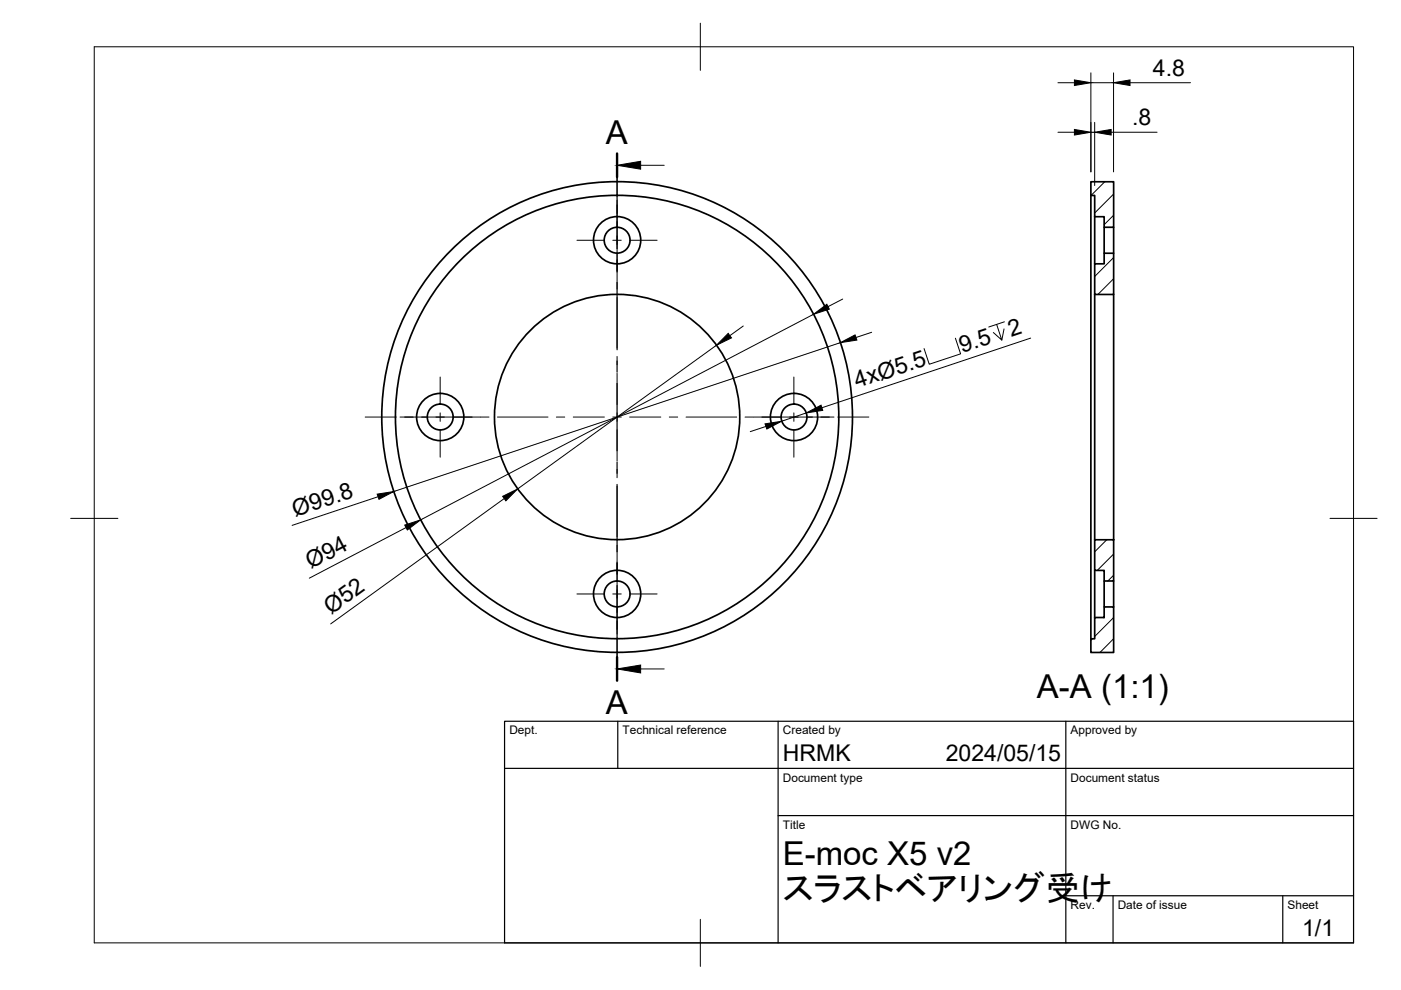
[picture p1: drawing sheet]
<svg xmlns="http://www.w3.org/2000/svg" width="297mm" height="210mm" viewBox="0 0 297 210" stroke-linecap="round" stroke-linejoin="round" font-family="sans-serif">
<!-- layer: Visible -->
<g fill="none" stroke="#000" stroke-width=".36">
<path d="M231.3 38.5h4.8v9.7h-2v-2.3h-2v-4.5h-.8zM231.3 41.4v94M232.1 45.9v10M234.1 53.7h2v8.7h-4v-6.5h2zM234.1 48.2v5.5M236.1 48.2v5.5M232.1 62.4v52M236.1 62.4v52M232.1 114.4h4v8.8h-2v-2.3h-2zM232.1 120.9v10M234.1 128.7h2v9.6h-4.8v-2.9h.8v-4.5h2zM234.1 123.2v5.5"/>
<path d="M236.1 123.2v5.5"/>
<circle cx="130.8" cy="50.9" r="2.74"/>
<circle cx="130.8" cy="50.9" r="5"/>
<circle cx="93.3" cy="88.4" r="2.74"/>
<circle cx="93.3" cy="88.4" r="5"/>
<circle cx="130.8" cy="88.4" r="47"/>
<circle cx="130.8" cy="88.4" r="26"/>
<circle cx="130.8" cy="88.4" r="49.9"/>
<circle cx="168.3" cy="88.4" r="2.74"/>
<circle cx="168.3" cy="88.4" r="5"/>
<circle cx="130.8" cy="125.9" r="2.74"/>
<circle cx="130.8" cy="125.9" r="5"/>
</g>
<!-- layer: BORDER -->
<path d="M20 9.9h267v190h-267zM148.5 4.9v10M15 109.9h10M282 109.9h10M148.5 194.9v10" fill="none" stroke="#000" stroke-width=".21"/>
<!-- layer: TITLEBLOCK -->
<path d="M107 152.9h180v47h-180zM131 152.9v10M165 152.9v47M226 152.9v47M107 162.9h180M165 172.9h122M226 189.9h61M236 189.9v10M272 189.9v10" fill="none" stroke="#000" stroke-width=".25"/>
<!-- layer: FD_Dimensions -->
<g fill="none" stroke="#000" stroke-width=".21">
<path d="M224.3 17.5h3.5M231.3 15.4v21M231.3 17.5h4.8M236.1 15.4v21M239.6 17.5h12.8M224.3 28h3.5M231.3 28h.8M232.1 25.9v13.4M235.6 28h9.7M151.9 73.2l-42.2 30.5M157.6 69.1l-2.9 2.1M172.5 66.6l-83.3 43.6"/>
<path d="M178.2 72.7l-94.7 31.5M178.7 63.4l-3.1 1.6M184.8 70.5l-3.3 1.1M202.6 71.7l1.1 3.3-6.7 2.2-1.1-3.3M211.3 68.8l1.1 3.3-1.8-1.6M212.9 69.7l-.5 2.4M213 68.2l-3.4 1.1M218.5 71.7l-44.3 14.8M162.4 90.4l-3.3 1.1M170.9 87.6l-5.2 1.7M80.2 105.3l-18.3 6.1M86.1 111.9l-20.5 10.7"/>
<path d="M106.9 105.7l-36.8 26.6"/>
</g>
<path d="M227.8 16.9l3.5 .6-3.5 .6zM236.1 17.5l3.5-.6v1.2zM227.8 27.4l3.5 .6-3.5 .6zM232.1 28l3.5-.6v1.2zM154.4 70.7l.7 .9-3.2 1.6zM172.5 66.6l2.8-2.1 .5 1zM178.2 72.7l3.1-1.7 .4 1.1zM162.2 89.9l3.5-.6-3.1 1.7zM170.9 87.6l3.2-1.7 .3 1.1zM80 104.8l3.5-.6-3.2 1.7zM85.8 111.3l3.4-1.1-2.8 2.2zM106.6 105.2l3.1-1.5-2.4 2.5z" fill="#000" stroke="#000" stroke-width=".21"/>
<!-- layer: Smart Centers -->
<g fill="none" stroke="#000" stroke-width=".21">
<path d="M130.8 35v6.6M122.3 50.9h5.8M129.9 50.9h1.8M130.8 42.4v17M130.8 59.5v1.8M133.5 50.9h5.8M93.3 79.9v5.9M130.8 63.1v10.7M130.8 75.6v1.8M130.8 79.2v6.6M168.3 79.9v5.9M77.4 88.4h6.6"/>
<path d="M84.8 88.4h17M93.3 87.5v1.8M93.3 91.1v5.8M101.9 88.4h1.8M105.5 88.4h10.7M118 88.4h1.7M121.5 88.4h6.6M129.9 88.4h1.8M130.8 87.5v1.8M130.8 91.1v6.6M130.8 99.5v1.8M133.5 88.4h6.6"/>
<path d="M141.9 88.4h1.8M145.5 88.4h10.7M158 88.4h1.7M159.8 88.4h17M168.3 87.5v1.8M168.3 91.1v5.8M177.6 88.4h6.6M130.8 103.1v10.7M130.8 115.6v1.8M130.8 117.4v17M122.3 125.9h5.8M129.9 125.9h1.8"/>
<path d="M130.8 135.2v6.6M133.5 125.9h5.8"/>
</g>
<!-- layer: Hatching -->
<path d="M234.2 38.5l-2.9 2.9M236.1 41.2l-4 4M236.1 45.6l-2 2M236.1 54.6l-4 4M236.1 59.1l-3.3 3.3M234.7 114.4l-2.6 2.6M236.1 117.5l-3.5 3.4M231.6 135.4l-.3 .4M236.1 122l-1.2 1.2M236.1 131l-4 4M236.1 135.4l-2.9 2.9" fill="none" stroke="#000" stroke-width=".21"/>
<!-- layer: Section Lines -->
<path d="M130.8 32.5v5M130.8 139.3v5" fill="none" stroke="#000" stroke-width=".51"/>
<path d="M130.8 37.5v15.2M130.8 55.1v2.4M130.8 59.9v14.3M130.8 76.5v2.4M130.8 81.3v14.3M130.8 98v2.3M130.8 102.7v14.3M130.8 119.4v2.4M130.8 124.2v15.1" fill="none" stroke="#000" stroke-width=".25"/>
<path d="M135.8 35h5M135.8 141.8h5" fill="none" stroke="#000" stroke-width=".21"/>
<path d="M130.8 35l5-.8v1.7zM130.8 141.8l5-.8v1.7z" fill="#000" stroke="#000" stroke-width=".21"/>
<text font-size="7.3" x="166" y="190.9">スラストベアリング受け</text>
<g font-size="7">
<text x="128.5" y="30.5">A</text>
<text x="219.8" y="148.1">A-A (1:1)</text>
<text x="128.5" y="151.3">A</text>
<text x="166" y="183.4">E-moc X5 v2</text>
</g>
<g font-size="4.9">
<text x="244.4" y="16.1">4.8</text>
<text x="240.1" y="26.6">.8</text>
<text x="214.4" y="71.5" transform="rotate(-19 214.4 71.5)">2</text>
<text x="204" y="74.9" transform="rotate(-18 204 74.9)">9.5</text>
<text x="181.8" y="82.3" transform="rotate(-18 181.8 82.3)">4xØ5.5</text>
<text x="62.6" y="109.6" transform="rotate(-18 62.6 109.6)">Ø99.8</text>
<text x="65.9" y="120.7" transform="rotate(-28 65.9 120.7)">Ø94</text>
<text x="70.2" y="130.3" transform="rotate(-36 70.2 130.3)">Ø52</text>
<text x="166" y="161.4">HRMK</text>
<text x="200.5" y="161.4">2024/05/15</text>
<text x="276.1" y="198.6">1/1</text>
</g>
<g font-size="2.5">
<text x="108" y="155.7">Dept.</text>
<text x="132" y="155.7">Technical reference</text>
<text x="166" y="155.7">Created by</text>
<text x="227" y="155.7">Approved by</text>
<text x="166" y="165.7">Document type</text>
<text x="227" y="165.7">Document status</text>
<text x="166" y="175.7">Title</text>
<text x="227" y="175.7">DWG No.</text>
<text x="227" y="192.7">Rev.</text>
<text x="237" y="192.7">Date of issue</text>
<text x="273" y="192.7">Sheet</text>
</g>
</svg>
